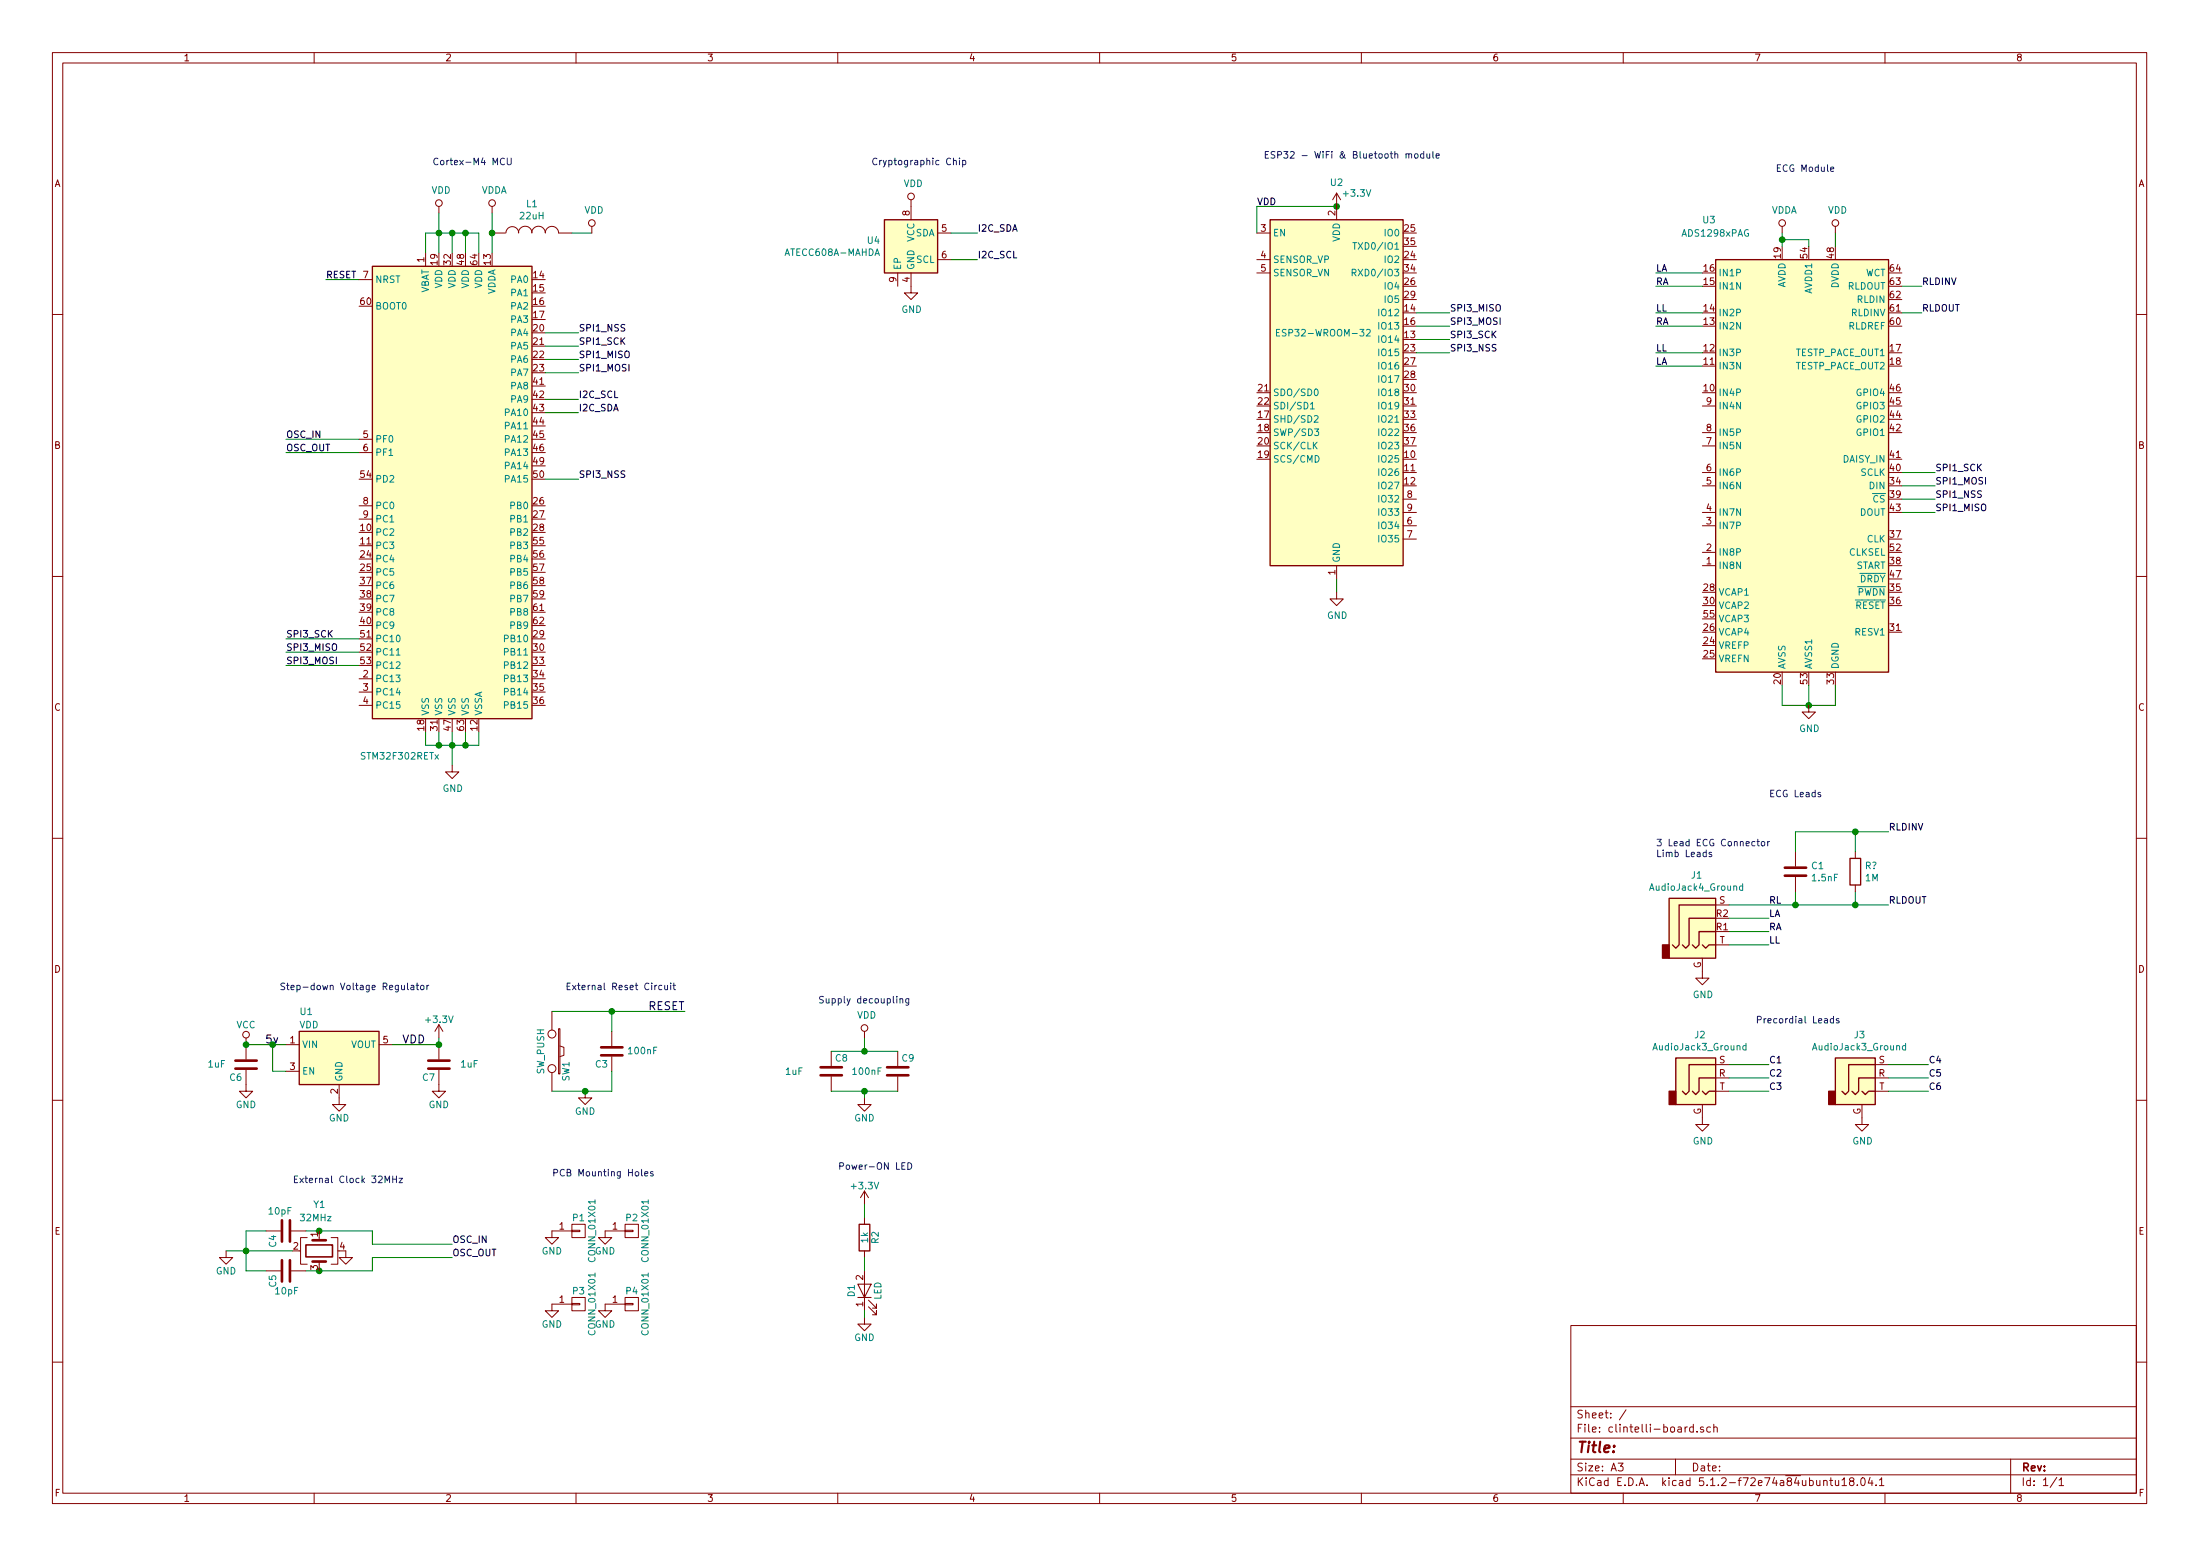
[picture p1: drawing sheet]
EESchema Schematic File Version 4
LIBS:clintelli-board-cache
EELAYER 29 0
EELAYER END
$Descr A3 16535 11693
encoding utf-8
Sheet 1 1
Title ""
Date ""
Rev ""
Comp ""
Comment1 ""
Comment2 ""
Comment3 ""
Comment4 ""
$EndDescr
$Comp
L clintelli-board-rescue:GND #PWR014
U 1 1
P 6500 8250
F 0 "#PWR014" H 6500 8000 50  0001 C CNN
F 1 "GND" H 6500 8100 50  0000 C CNN
F 2 "" H 6500 8250 60  0000 C CNN
F 3 "" H 6500 8250 60  0000 C CNN
	1    6500 8250
	1    0    0    -1  
$EndComp
$Comp
L clintelli-board-rescue:C C8
U 1 1
P 6250 8050
F 0 "C8" H 6275 8150 50  0000 L CNN
F 1 "1uF" H 5900 8050 50  0000 L CNN
F 2 "Capacitors_SMD:C_0805" H 6288 7900 30  0001 C CNN
F 3 "" H 6250 8050 60  0000 C CNN
	1    6250 8050
	1    0    0    -1  
$EndComp
$Comp
L clintelli-board-rescue:C C9
U 1 1
P 6750 8050
F 0 "C9" H 6775 8150 50  0000 L CNN
F 1 "100nF" H 6400 8050 50  0000 L CNN
F 2 "Capacitors_SMD:C_0805" H 6788 7900 30  0001 C CNN
F 3 "" H 6750 8050 60  0000 C CNN
	1    6750 8050
	1    0    0    -1  
$EndComp
Wire Wire Line
	6250 8200 6500 8200
Wire Wire Line
	6500 8250 6500 8200
Connection ~ 6500 8200
Wire Wire Line
	6250 7900 6500 7900
Wire Wire Line
	6500 7800 6500 7900
Connection ~ 6500 7900
Wire Wire Line
	6500 8200 6750 8200
Wire Wire Line
	6500 7900 6750 7900
$Comp
L clintelli-board-rescue:CONN_01X01 P1
U 1 1
P 4350 9250
F 0 "P1" H 4350 9350 50  0000 C CNN
F 1 "CONN_01X01" V 4450 9250 50  0000 C CNN
F 2 "Mounting_Holes:MountingHole_2.2mm_M2_Pad" H 4350 9250 60  0001 C CNN
F 3 "" H 4350 9250 60  0000 C CNN
	1    4350 9250
	1    0    0    -1  
$EndComp
$Comp
L clintelli-board-rescue:CONN_01X01 P2
U 1 1
P 4750 9250
F 0 "P2" H 4750 9350 50  0000 C CNN
F 1 "CONN_01X01" V 4850 9250 50  0000 C CNN
F 2 "Mounting_Holes:MountingHole_2.2mm_M2_Pad" H 4750 9250 60  0001 C CNN
F 3 "" H 4750 9250 60  0000 C CNN
	1    4750 9250
	1    0    0    -1  
$EndComp
$Comp
L clintelli-board-rescue:GND #PWR016
U 1 1
P 4550 9250
F 0 "#PWR016" H 4550 9000 50  0001 C CNN
F 1 "GND" H 4550 9100 50  0000 C CNN
F 2 "" H 4550 9250 60  0000 C CNN
F 3 "" H 4550 9250 60  0000 C CNN
	1    4550 9250
	1    0    0    -1  
$EndComp
$Comp
L clintelli-board-rescue:GND #PWR017
U 1 1
P 4150 9250
F 0 "#PWR017" H 4150 9000 50  0001 C CNN
F 1 "GND" H 4150 9100 50  0000 C CNN
F 2 "" H 4150 9250 60  0000 C CNN
F 3 "" H 4150 9250 60  0000 C CNN
	1    4150 9250
	1    0    0    -1  
$EndComp
$Comp
L clintelli-board-rescue:C C6
U 1 1
P 1850 8000
F 0 "C6" H 1875 8100 50  0000 L CNN
F 1 "1uF" H 2000 8000 50  0000 L CNN
F 2 "Capacitors_SMD:C_0805" H 1888 7850 30  0001 C CNN
F 3 "" H 1850 8000 60  0000 C CNN
	1    1850 8000
	-1   0    0    1   
$EndComp
$Comp
L clintelli-board-rescue:C C7
U 1 1
P 3300 8000
F 0 "C7" H 3325 8100 50  0000 L CNN
F 1 "1uF" H 3000 8000 50  0000 L CNN
F 2 "Capacitors_SMD:C_0805" H 3338 7850 30  0001 C CNN
F 3 "" H 3300 8000 60  0000 C CNN
	1    3300 8000
	-1   0    0    1   
$EndComp
Wire Wire Line
	2150 7850 2050 7850
$Comp
L clintelli-board-rescue:GND #PWR08
U 1 1
P 1850 8150
F 0 "#PWR08" H 1850 7900 50  0001 C CNN
F 1 "GND" H 1850 8000 50  0000 C CNN
F 2 "" H 1850 8150 60  0000 C CNN
F 3 "" H 1850 8150 60  0000 C CNN
	1    1850 8150
	1    0    0    -1  
$EndComp
$Comp
L clintelli-board-rescue:GND #PWR09
U 1 1
P 3300 8150
F 0 "#PWR09" H 3300 7900 50  0001 C CNN
F 1 "GND" H 3300 8000 50  0000 C CNN
F 2 "" H 3300 8150 60  0000 C CNN
F 3 "" H 3300 8150 60  0000 C CNN
	1    3300 8150
	1    0    0    -1  
$EndComp
$Comp
L clintelli-board-rescue:GND #PWR010
U 1 1
P 2550 8250
F 0 "#PWR010" H 2550 8000 50  0001 C CNN
F 1 "GND" H 2550 8100 50  0000 C CNN
F 2 "" H 2550 8250 60  0000 C CNN
F 3 "" H 2550 8250 60  0000 C CNN
	1    2550 8250
	1    0    0    -1  
$EndComp
$Comp
L clintelli-board-rescue:MIC5504-3.3YM5 U1
U 1 1
P 2550 7950
F 0 "U1" H 2250 8300 50  0000 L CNN
F 1 "VDD" H 2250 8200 50  0000 L CNN
F 2 "TO_SOT_Packages_SMD:SOT-23-5" H 2550 7550 50  0001 C CNN
F 3 "http://www.microchip.com/mymicrochip/filehandler.aspx?ddocname=en580292" H 2300 8200 50  0001 C CNN
F 4 "MIC5504-3.3YM5-TR" H 2550 7950 60  0001 C CNN "MFN"
	1    2550 7950
	1    0    0    -1  
$EndComp
Wire Wire Line
	2950 7850 3300 7850
$Comp
L clintelli-board-rescue:+3.3V #PWR011
U 1 1
P 3300 7800
F 0 "#PWR011" H 3300 7650 50  0001 C CNN
F 1 "+3.3V" H 3300 7940 50  0000 C CNN
F 2 "" H 3300 7800 50  0001 C CNN
F 3 "" H 3300 7800 50  0001 C CNN
	1    3300 7800
	1    0    0    -1  
$EndComp
$Comp
L clintelli-board-rescue:VCC #PWR012
U 1 1
P 1850 7850
F 0 "#PWR012" H 1850 7700 50  0001 C CNN
F 1 "VCC" H 1850 8000 50  0000 C CNN
F 2 "" H 1850 7850 60  0000 C CNN
F 3 "" H 1850 7850 60  0000 C CNN
	1    1850 7850
	1    0    0    -1  
$EndComp
Text Label 3200 7850 2    60   ~ 0
VDD
Wire Wire Line
	3300 7850 3300 7800
Text Label 2100 7850 2    60   ~ 0
5v
$Comp
L clintelli-board-rescue:R R2
U 1 1
P 6500 9300
F 0 "R2" V 6580 9300 50  0000 C CNN
F 1 "1k" V 6500 9300 50  0000 C CNN
F 2 "Capacitors_SMD:C_0805" V 6430 9300 30  0001 C CNN
F 3 "" H 6500 9300 30  0000 C CNN
	1    6500 9300
	1    0    0    -1  
$EndComp
$Comp
L clintelli-board-rescue:LED D1
U 1 1
P 6500 9700
F 0 "D1" H 6500 9800 50  0000 C CNN
F 1 "LED" H 6500 9600 50  0000 C CNN
F 2 "LEDs:LED_0805" H 6500 9700 50  0001 C CNN
F 3 "" H 6500 9700 50  0001 C CNN
	1    6500 9700
	0    -1   -1   0   
$EndComp
$Comp
L clintelli-board-rescue:GND #PWR020
U 1 1
P 6500 9900
F 0 "#PWR020" H 6500 9650 50  0001 C CNN
F 1 "GND" H 6500 9750 50  0000 C CNN
F 2 "" H 6500 9900 60  0000 C CNN
F 3 "" H 6500 9900 60  0000 C CNN
	1    6500 9900
	1    0    0    -1  
$EndComp
$Comp
L clintelli-board-rescue:+3.3V #PWR021
U 1 1
P 6500 9050
F 0 "#PWR021" H 6500 8900 50  0001 C CNN
F 1 "+3.3V" H 6500 9190 50  0000 C CNN
F 2 "" H 6500 9050 50  0001 C CNN
F 3 "" H 6500 9050 50  0001 C CNN
	1    6500 9050
	1    0    0    -1  
$EndComp
Wire Wire Line
	6500 9450 6500 9550
Wire Wire Line
	6500 9850 6500 9900
Wire Wire Line
	2150 8050 2050 8050
Wire Wire Line
	2050 8050 2050 7850
Connection ~ 2050 7850
Wire Wire Line
	2050 7850 1850 7850
Connection ~ 1850 7850
Connection ~ 3300 7850
$Comp
L clintelli-board-rescue:SW_PUSH SW1
U 1 1
P 4150 7900
F 0 "SW1" H 4300 8010 50  0000 C CNN
F 1 "SW_PUSH" H 4150 7820 50  0000 C CNN
F 2 "My Libraries:SW_SPST_PTS830" H 4150 7900 60  0001 C CNN
F 3 "https://www.ckswitches.com/media/1478/pts830.pdf" H 4150 7900 60  0001 C CNN
F 4 "CKN10589CT-ND" H 4150 7900 60  0001 C CNN "MFN"
	1    4150 7900
	0    1    1    0   
$EndComp
$Comp
L clintelli-board-rescue:GND #PWR07
U 1 1
P 4400 8200
F 0 "#PWR07" H 4400 7950 50  0001 C CNN
F 1 "GND" H 4400 8050 50  0000 C CNN
F 2 "" H 4400 8200 60  0000 C CNN
F 3 "" H 4400 8200 60  0000 C CNN
	1    4400 8200
	1    0    0    -1  
$EndComp
Text Label 5150 7600 2    60   ~ 0
RESET
$Comp
L clintelli-board-rescue:C C3
U 1 1
P 4600 7900
F 0 "C3" H 4625 8000 50  0000 L CNN
F 1 "100nF" H 4250 7900 50  0000 L CNN
F 2 "Capacitors_SMD:C_0805" H 4638 7750 30  0001 C CNN
F 3 "" H 4600 7900 60  0000 C CNN
	1    4600 7900
	-1   0    0    1   
$EndComp
Wire Wire Line
	2400 9550 2300 9550
Wire Wire Line
	2400 9250 2300 9250
Connection ~ 2400 9550
Wire Wire Line
	2800 9550 2400 9550
Connection ~ 2400 9250
Wire Wire Line
	2800 9250 2400 9250
$Comp
L clintelli-board-rescue:GND #PWR019
U 1 1
P 2600 9400
F 0 "#PWR019" H 2600 9150 50  0001 C CNN
F 1 "GND" H 2600 9250 50  0001 C CNN
F 2 "" H 2600 9400 60  0000 C CNN
F 3 "" H 2600 9400 60  0000 C CNN
	1    2600 9400
	-1   0    0    -1  
$EndComp
$Comp
L clintelli-board-rescue:Crystal_GND24 Y1
U 1 1
P 2400 9400
F 0 "Y1" V 2050 9350 50  0000 L CNN
F 1 "32MHz" V 2150 9300 50  0000 L CNN
F 2 "My Libraries:FA238-4pin_3.2x2.5mm_Offset" H 2400 9400 50  0001 C CNN
F 3 "" H 2400 9400 50  0001 C CNN
	1    2400 9400
	0    -1   1    0   
$EndComp
Wire Wire Line
	2200 9400 1850 9400
Wire Wire Line
	1850 9550 2000 9550
Wire Wire Line
	2000 9250 1850 9250
$Comp
L clintelli-board-rescue:C C5
U 1 1
P 2150 9550
F 0 "C5" H 2175 9650 50  0000 L CNN
F 1 "10pF" V 2300 9450 50  0000 L CNN
F 2 "Capacitors_SMD:C_0805" H 2188 9400 30  0001 C CNN
F 3 "" H 2150 9550 60  0000 C CNN
	1    2150 9550
	0    -1   1    0   
$EndComp
$Comp
L clintelli-board-rescue:C C4
U 1 1
P 2150 9250
F 0 "C4" H 2175 9350 50  0000 L CNN
F 1 "10pF" V 2000 9200 50  0000 L CNN
F 2 "Capacitors_SMD:C_0805" H 2188 9100 30  0001 C CNN
F 3 "" H 2150 9250 60  0000 C CNN
	1    2150 9250
	0    -1   1    0   
$EndComp
Wire Wire Line
	2800 9450 2800 9550
Wire Wire Line
	2800 9350 2800 9250
Wire Wire Line
	3400 9450 2800 9450
Wire Wire Line
	3400 9350 2800 9350
Wire Wire Line
	1850 9250 1850 9400
Connection ~ 1850 9400
Wire Wire Line
	1850 9400 1850 9550
Wire Wire Line
	1850 9400 1700 9400
$Comp
L clintelli-board-rescue:GND #PWR05
U 1 1
P 1700 9400
F 0 "#PWR05" H 1700 9150 50  0001 C CNN
F 1 "GND" H 1700 9250 50  0000 C CNN
F 2 "" H 1700 9400 60  0000 C CNN
F 3 "" H 1700 9400 60  0000 C CNN
	1    1700 9400
	-1   0    0    -1  
$EndComp
$Comp
L power:GND #PWR0102
U 1 1
P 6850 2150
F 0 "#PWR0102" H 6850 1900 50  0001 C CNN
F 1 "GND" H 6855 1977 50  0000 C CNN
F 2 "" H 6850 2150 50  0001 C CNN
F 3 "" H 6850 2150 50  0001 C CNN
	1    6850 2150
	1    0    0    -1  
$EndComp
$Comp
L Security:ATECC608A-MAHDA U4
U 1 1
P 6850 1850
F 0 "U4" H 6621 1896 50  0000 R CNN
F 1 "ATECC608A-MAHDA" H 6621 1805 50  0000 R CNN
F 2 "Package_DFN_QFN:DFN-8-1EP_3x2mm_P0.5mm_EP1.3x1.5mm" H 6850 1850 50  0001 C CNN
F 3 "http://ww1.microchip.com/downloads/en/DeviceDoc/ATECC608A-CryptoAuthentication-Device-Summary-Data-Sheet-DS40001977B.pdf" H 7000 2100 50  0001 C CNN
	1    6850 1850
	1    0    0    -1  
$EndComp
Connection ~ 10050 1550
Wire Wire Line
	9450 1550 10050 1550
Wire Wire Line
	9450 1750 9450 1550
$Comp
L power:+3.3V #PWR0101
U 1 1
P 10050 1550
F 0 "#PWR0101" H 10050 1400 50  0001 C CNN
F 1 "+3.3V" H 10200 1650 50  0000 C CNN
F 2 "" H 10050 1550 50  0001 C CNN
F 3 "" H 10050 1550 50  0001 C CNN
	1    10050 1550
	1    0    0    -1  
$EndComp
$Comp
L RF_Module:ESP32-WROOM-32 U2
U 1 1
P 10050 2950
F 0 "U2" H 10050 4531 50  0000 C CNN
F 1 "ESP32-WROOM-32" H 9950 3400 50  0000 C CNN
F 2 "RF_Module:ESP32-WROOM-32" H 10050 1450 50  0001 C CNN
F 3 "https://www.espressif.com/sites/default/files/documentation/esp32-wroom-32_datasheet_en.pdf" H 9750 3000 50  0001 C CNN
	1    10050 2950
	1    0    0    -1  
$EndComp
$Comp
L Analog_ADC:ADS1298xPAG U3
U 1 1
P 13600 3650
F 0 "U3" H 12850 5650 50  0000 C CNN
F 1 "ADS1298xPAG" H 12900 5550 50  0000 C CNN
F 2 "Package_QFP:TQFP-64_10x10mm_P0.5mm" H 15150 1600 50  0001 C CIN
F 3 "http://www.ti.com/lit/ds/symlink/ads1298.pdf" H 13150 4700 50  0001 C CNN
	1    13600 3650
	1    0    0    -1  
$EndComp
Text Label 9450 1550 0    50   ~ 0
VDD
Wire Wire Line
	3300 1900 3300 1750
Wire Wire Line
	3300 1750 3400 1750
Wire Wire Line
	3600 1750 3600 1900
Wire Wire Line
	3500 1900 3500 1750
Connection ~ 3500 1750
Wire Wire Line
	3500 1750 3600 1750
Wire Wire Line
	3400 1900 3400 1750
Connection ~ 3400 1750
Wire Wire Line
	3400 1750 3500 1750
Wire Wire Line
	3300 1600 3300 1750
$Comp
L power:VDD #PWR?
U 1 1
P 3300 1600
F 0 "#PWR?" H 3300 1450 50  0001 C CNN
F 1 "VDD" H 3317 1773 50  0000 C CNN
F 2 "" H 3300 1600 50  0001 C CNN
F 3 "" H 3300 1600 50  0001 C CNN
	1    3300 1600
	1    0    0    -1  
$EndComp
$Comp
L MCU_ST_STM32F3:STM32F302RETx U?
U 1 1
P 3400 3700
F 0 "U?" H 3400 1811 50  0001 C CNN
F 1 "STM32F302RETx" H 3006 1720 50  0000 C CNN
F 2 "Package_QFP:LQFP-64_10x10mm_P0.5mm" H 2800 2000 50  0001 R CNN
F 3 "http://www.st.com/st-web-ui/static/active/en/resource/technical/document/datasheet/DM00133117.pdf" H 3400 3700 50  0001 C CNN
	1    3400 3700
	1    0    0    -1  
$EndComp
Wire Wire Line
	3200 5500 3200 5600
Wire Wire Line
	3200 5600 3300 5600
Wire Wire Line
	3500 5600 3500 5500
Wire Wire Line
	3400 5500 3400 5600
Connection ~ 3400 5600
Wire Wire Line
	3400 5600 3500 5600
Wire Wire Line
	3300 5500 3300 5600
Connection ~ 3300 5600
Wire Wire Line
	3300 5600 3400 5600
Wire Wire Line
	3400 5600 3400 5750
$Comp
L clintelli-board-rescue:GND #PWR?
U 1 1
P 3400 5750
F 0 "#PWR?" H 3400 5500 50  0001 C CNN
F 1 "GND" H 3405 5577 50  0000 C CNN
F 2 "" H 3400 5750 50  0001 C CNN
F 3 "" H 3400 5750 50  0001 C CNN
	1    3400 5750
	1    0    0    -1  
$EndComp
Wire Wire Line
	10050 4350 10050 4450
$Comp
L clintelli-board-rescue:GND #PWR?
U 1 1
P 10050 4450
F 0 "#PWR?" H 10050 4200 50  0001 C CNN
F 1 "GND" H 10055 4277 50  0000 C CNN
F 2 "" H 10050 4450 50  0001 C CNN
F 3 "" H 10050 4450 50  0001 C CNN
	1    10050 4450
	1    0    0    -1  
$EndComp
$Comp
L power:VDD #PWR?
U 1 1
P 6500 7800
F 0 "#PWR?" H 6500 7650 50  0001 C CNN
F 1 "VDD" H 6517 7973 50  0000 C CNN
F 2 "" H 6500 7800 50  0001 C CNN
F 3 "" H 6500 7800 50  0001 C CNN
	1    6500 7800
	1    0    0    -1  
$EndComp
Text Notes 6150 7550 0    50   ~ 0
Supply decoupling
Wire Wire Line
	3200 1900 3200 1750
Wire Wire Line
	3200 1750 3300 1750
Connection ~ 3300 1750
$Comp
L clintelli-board-rescue:INDUCTOR L1
U 1 1
P 4000 1750
F 0 "L1" V 4216 1750 50  0000 C CNN
F 1 "22uH" V 4125 1750 50  0000 C CNN
F 2 "" H 4000 1750 60  0000 C CNN
F 3 "" H 4000 1750 60  0000 C CNN
	1    4000 1750
	0    -1   -1   0   
$EndComp
Wire Wire Line
	4300 1750 4450 1750
$Comp
L power:VDD #PWR?
U 1 1
P 4450 1750
F 0 "#PWR?" H 4450 1600 50  0001 C CNN
F 1 "VDD" H 4467 1923 50  0000 C CNN
F 2 "" H 4450 1750 50  0001 C CNN
F 3 "" H 4450 1750 50  0001 C CNN
	1    4450 1750
	1    0    0    -1  
$EndComp
Wire Wire Line
	3600 5500 3600 5600
Wire Wire Line
	3600 5600 3500 5600
Connection ~ 3500 5600
$Comp
L clintelli-board-rescue:CONN_01X01 P3
U 1 1
P 4350 9800
F 0 "P3" H 4350 9900 50  0000 C CNN
F 1 "CONN_01X01" V 4450 9800 50  0000 C CNN
F 2 "Mounting_Holes:MountingHole_2.2mm_M2_Pad" H 4350 9800 60  0001 C CNN
F 3 "" H 4350 9800 60  0000 C CNN
	1    4350 9800
	1    0    0    -1  
$EndComp
$Comp
L clintelli-board-rescue:GND #PWR018
U 1 1
P 4150 9800
F 0 "#PWR018" H 4150 9550 50  0001 C CNN
F 1 "GND" H 4150 9650 50  0000 C CNN
F 2 "" H 4150 9800 60  0000 C CNN
F 3 "" H 4150 9800 60  0000 C CNN
	1    4150 9800
	1    0    0    -1  
$EndComp
$Comp
L clintelli-board-rescue:CONN_01X01 P4
U 1 1
P 4750 9800
F 0 "P4" H 4750 9900 50  0000 C CNN
F 1 "CONN_01X01" V 4850 9800 50  0000 C CNN
F 2 "Mounting_Holes:MountingHole_2.2mm_M2_Pad" H 4750 9800 60  0001 C CNN
F 3 "" H 4750 9800 60  0000 C CNN
	1    4750 9800
	1    0    0    -1  
$EndComp
$Comp
L clintelli-board-rescue:GND #PWR?
U 1 1
P 4550 9800
F 0 "#PWR?" H 4550 9550 50  0001 C CNN
F 1 "GND" H 4550 9650 50  0000 C CNN
F 2 "" H 4550 9800 60  0000 C CNN
F 3 "" H 4550 9800 60  0000 C CNN
	1    4550 9800
	1    0    0    -1  
$EndComp
Wire Wire Line
	6500 9050 6500 9150
Wire Wire Line
	4150 7600 4600 7600
Wire Wire Line
	4600 7750 4600 7600
Connection ~ 4600 7600
Wire Wire Line
	4600 7600 5150 7600
Wire Wire Line
	4150 8200 4400 8200
Wire Wire Line
	4600 8200 4600 8050
Connection ~ 4400 8200
Wire Wire Line
	4400 8200 4600 8200
Wire Wire Line
	2450 2100 2700 2100
Text Label 2450 2100 0    50   ~ 0
RESET
Text Notes 4250 7450 0    50   ~ 0
External Reset Circuit
Text Notes 6300 8800 0    50   ~ 0
Power-ON LED
Text Notes 2100 7450 0    50   ~ 0
Step-down Voltage Regulator
Text Notes 4150 8850 0    50   ~ 0
PCB Mounting Holes
Text Notes 2200 8900 0    50   ~ 0
External Clock 32MHz
Wire Wire Line
	2700 3300 2150 3300
Wire Wire Line
	2700 3400 2150 3400
Text Label 2150 3300 0    50   ~ 0
OSC_IN
Text Label 2150 3400 0    50   ~ 0
OSC_OUT
Text Label 3400 9350 0    50   ~ 0
OSC_IN
Text Label 3400 9450 0    50   ~ 0
OSC_OUT
Text Notes 3250 1250 0    50   ~ 0
Cortex-M4 MCU
Text Notes 9500 1200 0    50   ~ 0
ESP32 - WiFi & Bluetooth module
Text Notes 6550 1250 0    50   ~ 0
Cryptographic Chip
Text Notes 13350 1300 0    50   ~ 0
ECG Module
Wire Wire Line
	7150 1750 7350 1750
Wire Wire Line
	7150 1950 7350 1950
Text Label 7350 1750 0    50   ~ 0
I2C_SDA
Text Label 7350 1950 0    50   ~ 0
I2C_SCL
Wire Wire Line
	4100 3000 4350 3000
Wire Wire Line
	4100 3100 4350 3100
Text Label 4350 3000 0    50   ~ 0
I2C_SCL
Text Label 4350 3100 0    50   ~ 0
I2C_SDA
$Comp
L power:VDD #PWR?
U 1 1
P 6850 1550
F 0 "#PWR?" H 6850 1400 50  0001 C CNN
F 1 "VDD" H 6867 1723 50  0000 C CNN
F 2 "" H 6850 1550 50  0001 C CNN
F 3 "" H 6850 1550 50  0001 C CNN
	1    6850 1550
	1    0    0    -1  
$EndComp
Wire Wire Line
	13400 1850 13400 1800
$Comp
L power:VDDA #PWR?
U 1 1
P 3700 1600
F 0 "#PWR?" H 3700 1450 50  0001 C CNN
F 1 "VDDA" H 3717 1773 50  0000 C CNN
F 2 "" H 3700 1600 50  0001 C CNN
F 3 "" H 3700 1600 50  0001 C CNN
	1    3700 1600
	1    0    0    -1  
$EndComp
Wire Wire Line
	3700 1600 3700 1750
Connection ~ 3700 1750
Wire Wire Line
	3700 1750 3700 1900
$Comp
L power:VDDA #PWR?
U 1 1
P 13400 1750
F 0 "#PWR?" H 13400 1600 50  0001 C CNN
F 1 "VDDA" H 13417 1923 50  0000 C CNN
F 2 "" H 13400 1750 50  0001 C CNN
F 3 "" H 13400 1750 50  0001 C CNN
	1    13400 1750
	1    0    0    -1  
$EndComp
Wire Wire Line
	13800 1850 13800 1750
$Comp
L power:VDD #PWR?
U 1 1
P 13800 1750
F 0 "#PWR?" H 13800 1600 50  0001 C CNN
F 1 "VDD" H 13817 1923 50  0000 C CNN
F 2 "" H 13800 1750 50  0001 C CNN
F 3 "" H 13800 1750 50  0001 C CNN
	1    13800 1750
	1    0    0    -1  
$EndComp
Wire Wire Line
	13400 5150 13400 5300
Wire Wire Line
	13400 5300 13600 5300
Wire Wire Line
	13800 5300 13800 5150
Wire Wire Line
	13600 5150 13600 5300
Connection ~ 13600 5300
Wire Wire Line
	13600 5300 13800 5300
$Comp
L clintelli-board-rescue:GND #PWR?
U 1 1
P 13600 5300
F 0 "#PWR?" H 13600 5050 50  0001 C CNN
F 1 "GND" H 13605 5127 50  0000 C CNN
F 2 "" H 13600 5300 50  0001 C CNN
F 3 "" H 13600 5300 50  0001 C CNN
	1    13600 5300
	1    0    0    -1  
$EndComp
Wire Wire Line
	13600 1850 13600 1800
Wire Wire Line
	13600 1800 13400 1800
Connection ~ 13400 1800
Wire Wire Line
	13400 1800 13400 1750
Wire Wire Line
	4100 2500 4350 2500
Wire Wire Line
	4100 2600 4350 2600
Wire Wire Line
	4100 2700 4350 2700
Wire Wire Line
	4100 2800 4350 2800
Text Label 4350 2500 0    50   ~ 0
SPI1_NSS
Text Label 4350 2600 0    50   ~ 0
SPI1_SCK
Text Label 4350 2700 0    50   ~ 0
SPI1_MISO
Text Label 4350 2800 0    50   ~ 0
SPI1_MOSI
Wire Wire Line
	14300 3550 14550 3550
Wire Wire Line
	14300 3650 14550 3650
Wire Wire Line
	14300 3750 14550 3750
Wire Wire Line
	14300 3850 14550 3850
Text Label 14550 3550 0    50   ~ 0
SPI1_SCK
Text Label 14550 3650 0    50   ~ 0
SPI1_MOSI
Text Label 14550 3850 0    50   ~ 0
SPI1_MISO
Text Label 14550 3750 0    50   ~ 0
SPI1_NSS
Wire Wire Line
	13000 6900 13300 6900
Wire Wire Line
	13000 7000 13300 7000
Text Label 13300 6800 0    50   ~ 0
RL
Text Label 13300 6900 0    50   ~ 0
LA
Text Label 13300 7000 0    50   ~ 0
RA
Wire Wire Line
	12800 2050 12450 2050
Wire Wire Line
	12800 2150 12450 2150
Text Label 12450 2050 0    50   ~ 0
LA
Text Label 12450 2150 0    50   ~ 0
RA
Wire Wire Line
	13500 6800 13500 6700
Wire Wire Line
	13000 6800 13500 6800
$Comp
L clintelli-board-rescue:C C1
U 1 1
P 13500 6550
F 0 "C1" H 13615 6596 50  0000 L CNN
F 1 "1.5nF" H 13615 6505 50  0000 L CNN
F 2 "" H 13538 6400 50  0001 C CNN
F 3 "" H 13500 6550 50  0001 C CNN
	1    13500 6550
	1    0    0    -1  
$EndComp
Wire Wire Line
	13500 6800 13950 6800
Wire Wire Line
	13950 6800 13950 6700
Connection ~ 13500 6800
$Comp
L clintelli-board-rescue:R R?
U 1 1
P 13950 6550
F 0 "R?" H 14020 6596 50  0000 L CNN
F 1 "1M" H 14020 6505 50  0000 L CNN
F 2 "" V 13880 6550 50  0001 C CNN
F 3 "" H 13950 6550 50  0001 C CNN
	1    13950 6550
	1    0    0    -1  
$EndComp
Wire Wire Line
	13950 6800 14200 6800
Connection ~ 13950 6800
Wire Wire Line
	13500 6400 13500 6250
Wire Wire Line
	13500 6250 13950 6250
Wire Wire Line
	13950 6400 13950 6250
Connection ~ 13950 6250
Wire Wire Line
	13950 6250 14200 6250
Wire Wire Line
	14300 2150 14450 2150
Wire Wire Line
	14300 2350 14450 2350
Text Label 14450 2150 0    50   ~ 0
RLDINV
Text Label 14450 2350 0    50   ~ 0
RLDOUT
Text Label 14200 6250 0    50   ~ 0
RLDINV
Text Label 14200 6800 0    50   ~ 0
RLDOUT
Text Notes 13300 6000 0    50   ~ 0
ECG Leads
$Comp
L Connector:AudioJack4_Ground J1
U 1 1
P 12800 6900
F 0 "J1" H 12757 7225 50  0000 C CNN
F 1 "AudioJack4_Ground" H 12757 7134 50  0000 C CNN
F 2 "" H 12800 6900 50  0001 C CNN
F 3 "~" H 12800 6900 50  0001 C CNN
	1    12800 6900
	1    0    0    -1  
$EndComp
$Comp
L power:GND #PWR0104
U 1 1
P 12800 7300
F 0 "#PWR0104" H 12800 7050 50  0001 C CNN
F 1 "GND" H 12805 7127 50  0000 C CNN
F 2 "" H 12800 7300 50  0001 C CNN
F 3 "" H 12800 7300 50  0001 C CNN
	1    12800 7300
	1    0    0    -1  
$EndComp
Wire Wire Line
	13000 7100 13300 7100
Text Label 13300 7100 0    50   ~ 0
LL
Text Notes 12450 6450 0    50   ~ 0
3 Lead ECG Connector\nLimb Leads
Wire Wire Line
	12800 2350 12450 2350
Wire Wire Line
	12800 2450 12450 2450
Wire Wire Line
	12800 2650 12450 2650
Wire Wire Line
	12800 2750 12450 2750
Text Label 12450 2350 0    50   ~ 0
LL
Text Label 12450 2450 0    50   ~ 0
RA
Text Label 12450 2650 0    50   ~ 0
LL
Text Label 12450 2750 0    50   ~ 0
LA
$Comp
L Connector:AudioJack3_Ground J2
U 1 1
P 12800 8100
F 0 "J2" H 12782 8425 50  0000 C CNN
F 1 "AudioJack3_Ground" H 12782 8334 50  0000 C CNN
F 2 "" H 12800 8100 50  0001 C CNN
F 3 "~" H 12800 8100 50  0001 C CNN
	1    12800 8100
	1    0    0    -1  
$EndComp
$Comp
L Connector:AudioJack3_Ground J3
U 1 1
P 14000 8100
F 0 "J3" H 13982 8425 50  0000 C CNN
F 1 "AudioJack3_Ground" H 13982 8334 50  0000 C CNN
F 2 "" H 14000 8100 50  0001 C CNN
F 3 "~" H 14000 8100 50  0001 C CNN
	1    14000 8100
	1    0    0    -1  
$EndComp
Wire Wire Line
	13000 8000 13300 8000
Wire Wire Line
	13000 8100 13300 8100
Wire Wire Line
	13000 8200 13300 8200
Wire Wire Line
	14200 8000 14500 8000
Wire Wire Line
	14200 8100 14500 8100
Wire Wire Line
	14200 8200 14500 8200
Text Label 13300 8000 0    50   ~ 0
C1
Text Label 13300 8100 0    50   ~ 0
C2
Text Label 13300 8200 0    50   ~ 0
C3
Text Label 14500 8000 0    50   ~ 0
C4
Text Label 14500 8100 0    50   ~ 0
C5
Text Label 14500 8200 0    50   ~ 0
C6
$Comp
L clintelli-board-rescue:GND #PWR?
U 1 1
P 12800 8400
F 0 "#PWR?" H 12800 8150 50  0001 C CNN
F 1 "GND" H 12805 8227 50  0000 C CNN
F 2 "" H 12800 8400 50  0001 C CNN
F 3 "" H 12800 8400 50  0001 C CNN
	1    12800 8400
	1    0    0    -1  
$EndComp
$Comp
L clintelli-board-rescue:GND #PWR?
U 1 1
P 14000 8400
F 0 "#PWR?" H 14000 8150 50  0001 C CNN
F 1 "GND" H 14005 8227 50  0000 C CNN
F 2 "" H 14000 8400 50  0001 C CNN
F 3 "" H 14000 8400 50  0001 C CNN
	1    14000 8400
	1    0    0    -1  
$EndComp
Text Notes 13200 7700 0    50   ~ 0
Precordial Leads
Wire Wire Line
	4100 3600 4350 3600
Wire Wire Line
	2700 4800 2150 4800
Wire Wire Line
	2700 4900 2150 4900
Wire Wire Line
	2700 5000 2150 5000
Text Label 4350 3600 0    50   ~ 0
SPI3_NSS
Text Label 2150 4800 0    50   ~ 0
SPI3_SCK
Text Label 2150 4900 0    50   ~ 0
SPI3_MISO
Text Label 2150 5000 0    50   ~ 0
SPI3_MOSI
Wire Wire Line
	10650 2350 10900 2350
Wire Wire Line
	10650 2450 10900 2450
Wire Wire Line
	10650 2550 10900 2550
Wire Wire Line
	10650 2650 10900 2650
Text Label 10900 2350 0    50   ~ 0
SPI3_MISO
Text Label 10900 2450 0    50   ~ 0
SPI3_MOSI
Text Label 10900 2550 0    50   ~ 0
SPI3_SCK
Text Label 10900 2650 0    50   ~ 0
SPI3_NSS
$EndSCHEMATC
